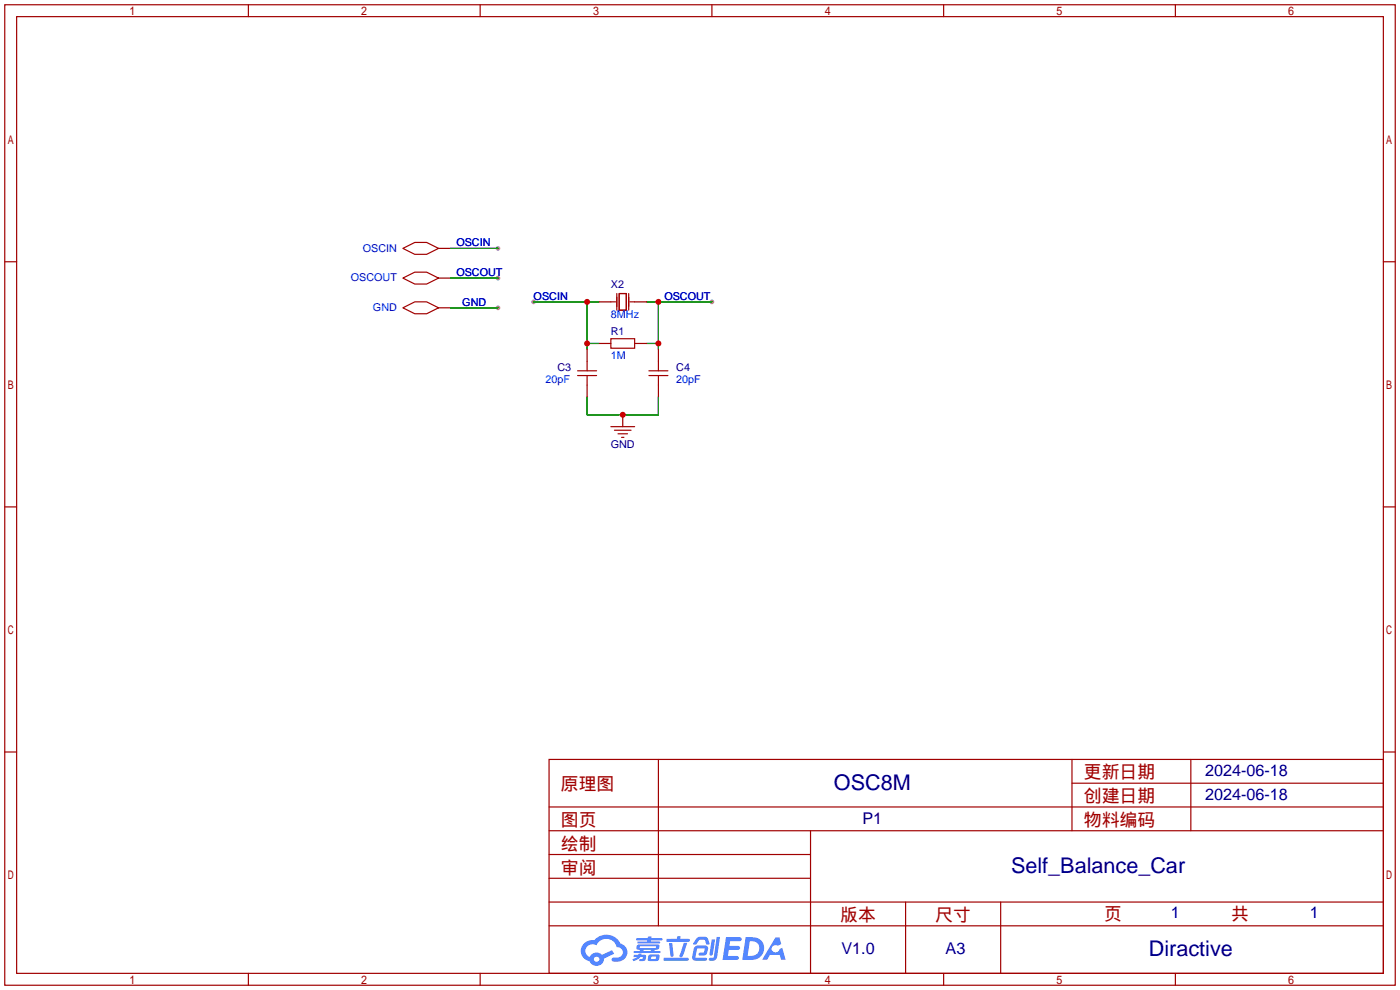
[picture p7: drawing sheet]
<svg xmlns="http://www.w3.org/2000/svg" width="299mm" height="212mm" viewBox="0 0 299 212" stroke-linecap="round" stroke-linejoin="round" font-family="sans-serif">
<g fill="#999">
<circle cx="114" cy="64.5" r=".51"/>
<circle cx="152.1" cy="64.5" r=".51"/>
<circle cx="106.4" cy="53.1" r=".51"/>
<circle cx="106.4" cy="59.4" r=".51"/>
<circle cx="106.4" cy="65.8" r=".51"/>
</g>
<g fill="none" stroke="#a10000" stroke-width=".25">
<path d="M1 1h297.2v209.6h-297.2zM3.6 3.6h292.1v204.4h-292.1zM53.1 1v2.6M102.6 1v2.6M152.1 1v2.6M201.7 1v2.6M251.2 1v2.6M1 55.9h2.6M295.7 55.9h2.5M1 108.3h2.6M295.7 108.3h2.5M1 160.7h2.6"/>
<path d="M117.3 162.3h178.4v45.7h-178.4zM117.3 177.5h178.4M117.3 172.5h178.4M140.7 162.3v35.6M173.2 177.5v30.5M229.1 162.3v15.2M229.1 167.4h66.6M254.5 162.3v15.2M295.7 160.7h2.5M117.3 182.6h55.9M117.3 197.9h178.4M117.3 192.8h178.4"/>
<path d="M117.3 187.7h55.9M193.5 192.8v15.2M213.9 192.8v15.2M53.1 208v2.6M102.6 208v2.6M152.1 208v2.6M201.7 208v2.6M251.2 208v2.6"/>
</g>
<g fill="#5487ff">
<path d="M155.2 200.3h2.6a.48 .48 0 0 1 .7 .4 .48 .48 0 0 1-.6 .4h-1.8l-.2 1.1h1.9a.43 .43 0 0 1 .4 .4 .43 .43 0 0 1-.5 .4h-1.9l-.2 1.3h1.7a.45 .45 0 0 1 .5 .2 .45 .45 0 0 1-.1 .6h-3.3z"/>
<path d="M165.7 200.3h.9l.4 1.5-.8 .3a.84 .84 0 0 0-1.2 .3 .84 .84 0 0 0 .4 1.1 .84 .84 0 0 0 1.1-.4l.1-.2 .6-.3 .7 2.5h-1l-.2-1h-2.1l-.6 1h-1.1z"/>
<path d="M152.1 200.8h.7l-.5 3.1a.36 .36 0 0 1-.3 .3 .36 .36 0 0 1-.4-.3z"/>
<path d="M153.2 200.2h.7l-.6 4.3a1.13 1.13 0 0 1-1.8 .6l.2-.4h.7l.2-.2z"/>
<path d="M148.9 200.6l.6-.4h1a.77 .77 0 0 1 .9 .5l.3 1-.2 .2h-.5l-.3-.9-.2-.2-1 .1-.7 1-.6-.1-.1-.2z"/>
<path d="M148.4 202.4l.6-.3h1.7a.81 .81 0 0 1 .7 .5 .81 .81 0 0 1-.2 .8 .81 .81 0 0 1-.9 .8h-.7a.32 .32 0 0 1-.3-.3 .32 .32 0 0 1 .4-.3h.7l.2-.9-1.6 .1-.4 1.8 2.2 .1a.32 .32 0 0 1 .3 .4 .32 .32 0 0 1-.4 .2h-2.2l-.5-.3-.1-.5z"/>
<path d="M141.9 204.7h5a.33 .33 0 0 1 .3 .3 .33 .33 0 0 1-.3 .3h-4.9l-.2-.1z"/>
<path d="M146.1 201.5h.8l-.7 2a.98 .98 0 0 1-.7 1.1l-.3-.3z"/>
<path d="M143 201.6h.7l.3 2.5a.34 .34 0 0 1-.3 .4 .34 .34 0 0 1-.4-.3z"/>
<path d="M142.5 200.7h2.1l.3-.6h.6l-.1 .6h1.7a.32 .32 0 0 1 .4 .3 .32 .32 0 0 1-.4 .3h-4.5l-.2-.2z"/>
<path d="M135.5 204.1h.9l.1-.3h.6v.3h.8a.82 .82 0 0 1-.5 1.3h-.8v-.4l.7-.1 .1-.3a.68 .68 0 0 0-1 .4l-1.1 .4-.1-.4 .9-.5h-.7z"/>
<path d="M136 200.5h2.4l.1-.3h.7v.3h2.2l.2 .3-.2 .2h-2.3v.2h1.8l.2 .3-.2 .1h-4.5l-.1-.4h2l.1-.2h-2.3l-.1-.2z"/>
<path d="M159.4 200.3l-.8 4.9h1.7a2.5 2.5 0 0 0 3-2.5 2.5 2.5 0 0 0-3.1-2.4zM160.3 201.1a1.61 1.61 0 0 1 2 1.5 1.61 1.61 0 0 1-1.8 1.7h-.7z"/>
<path d="M136.2 202a.55 .55 0 0 0-.2 .8 .55 .55 0 0 0 .7 .2l.1 .3h-1.3v.3l5.4 .1 .3-.2-.2-.2h-1.2l.2-.3a.7 .7 0 0 0 .8-.3 .7 .7 0 0 0 0-.8l-4.2-.1zM136.8 202.3l3.3-.1 .1 .1-.2 .3h-3.2zM137.5 203h1.7l-.2 .3h-1.4z"/>
<path d="M138.6 204.2a1.05 1.05 0 0 0 0 1.2 2.91 2.91 0 0 0 2.2-.2 .98 .98 0 0 0 0-1.2h-1.6zM139.2 204.5l.9-.1 .1 .4-.2 .2-.8-.1z"/>
<path d="M124.9 201.6a2.23 2.23 0 0 0-.7 2.3 2.23 2.23 0 0 0 1.8 1.6 1.58 1.58 0 0 0 1.8 .9 1.58 1.58 0 0 0 1.3-1.5l2.2-1.1-.5-.7-2.1 1a1.65 1.65 0 0 0-2.7 .4 1.45 1.45 0 0 1-.8-1.9 1.45 1.45 0 0 1 2-.7l.3 .1a2.3 2.3 0 0 1 2.3-1.3 2.3 2.3 0 0 1 2 1.7 1.12 1.12 0 0 1 1.3 1 1.12 1.12 0 0 1-1.1 1.2h-.7a.45 .45 0 0 0-.6 .4 .45 .45 0 0 0 .5 .5 2.21 2.21 0 0 0 2.2-.5 2.21 2.21 0 0 0 .5-2.3 2.13 2.13 0 0 0-1.3-1.1 3.3 3.3 0 0 0-5.6-.7l-1.1 .1zM127 205a.57 .57 0 0 1 1.1 0 .57 .57 0 0 1-1.1 0z"/>
</g>
<path d="M96.3 53.1h10.1M96.3 59.4h10.1M96.3 65.8h10.1M114 64.5h14M125.5 73.4h2.5M125.5 64.5v10.2M138.2 64.5h13.9M138.2 73.4h2.5M140.7 64.5v10.2M125.5 84.8v3.8h15.2v-3.8" fill="none" stroke="#008700" stroke-width=".25"/>
<g fill="none" stroke="#a10000" stroke-width=".25">
<path d="M86.1 53.1l2.5-1.3h2.6l2.5 1.3-2.5 1.3h-2.6zM86.1 59.4l2.5-1.2h2.6l2.5 1.2-2.5 1.3h-2.6zM86.1 65.8l2.5-1.3h2.6l2.5 1.3-2.5 1.3h-2.6zM123.4 79.2h4.1M125.5 77.2v2M130.6 72.4h5v2h-5zM130.6 64.5h1M131.8 62.7v3.6M132.3 62.7h1.6v3.6h-1.6zM134.4 62.7v3.6M134.6 64.5h1M138.7 79.2h4"/>
<path d="M140.7 77.2v2M123.4 80.3h4.1M125.5 80.3v2M130.6 91.2h5M131.3 91.9h3.6M132.1 92.7h2M132.8 93.5h.5M138.7 80.3h4M140.7 80.3v2"/>
</g>
<path d="M93.7 53.1h2.6M93.7 59.4h2.6M93.7 65.8h2.6M125.5 74.7v2.5M128 64.5h2.6M128 73.4h2.6M135.6 64.5h2.6M135.6 73.4h2.6M140.7 74.7v2.5M125.5 82.3v2.5M133.1 88.6v2.6M140.7 82.3v2.5" fill="none" stroke="#870000" stroke-width=".25"/>
<g fill="#c00">
<circle cx="125.5" cy="64.5" r=".63"/>
<circle cx="125.5" cy="73.4" r=".63"/>
<circle cx="140.7" cy="73.4" r=".63"/>
<circle cx="140.7" cy="64.5" r=".63"/>
<circle cx="133.1" cy="88.6" r=".63"/>
</g>
<g font-size="4.6" fill="#000080">
<text x="178.2" y="168.8">OSC8M</text>
<text x="216.1" y="186.6">Self_Balance_Car</text>
<text x="245.5" y="204.3">Diractive</text>
</g>
<g font-size="3.8" fill="#a00000">
<text x="231.6" y="166.4">更新日期</text>
<text x="119.9" y="168.9">原理图</text>
<text x="231.6" y="171.5">创建日期</text>
<text x="119.9" y="176.5">图页</text>
<text x="231.6" y="176.5">物料编码</text>
<text x="119.9" y="181.6">绘制</text>
<text x="119.9" y="186.7">审阅</text>
<text x="179.6" y="196.9">版本</text>
<text x="199.9" y="196.9">尺寸</text>
<text x="236" y="196.6">页</text>
<text x="263.1" y="196.6">共</text>
</g>
<g font-size="3.5" fill="#000080">
<text x="257.6" y="165.9">2024-06-18</text>
<text x="257.6" y="171">2024-06-18</text>
<text x="184.3" y="176">P1</text>
<text x="250.2" y="196.1">1</text>
<text x="280" y="196.1">1</text>
<text x="179.8" y="204">V1.0</text>
<text x="202.1" y="204">A3</text>
</g>
<g font-size="2.3" fill="#00f">
<text x="77.5" y="53.8">OSCIN</text>
<text x="97.5" y="52.6">OSCIN</text>
<text x="97.5" y="59">OSCOUT</text>
<text x="75" y="60.1">OSCOUT</text>
<text x="98.8" y="65.3">GND</text>
<text x="114" y="64.1">OSCIN</text>
<text x="142" y="64.1">OSCOUT</text>
<text x="79.7" y="66.5">GND</text>
<text x="130.6" y="67.9">8MHz</text>
<text x="130.6" y="76.8">1M</text>
<text x="116.6" y="81.8">20pF</text>
<text x="144.5" y="81.8">20pF</text>
</g>
<g font-size="2.3" fill="#000080">
<text x="130.6" y="61.5">X2</text>
<text x="130.6" y="71.7">R1</text>
<text x="119.1" y="79.3">C3</text>
<text x="144.5" y="79.3">C4</text>
<text x="130.5" y="95.7">GND</text>
</g>
</svg>
